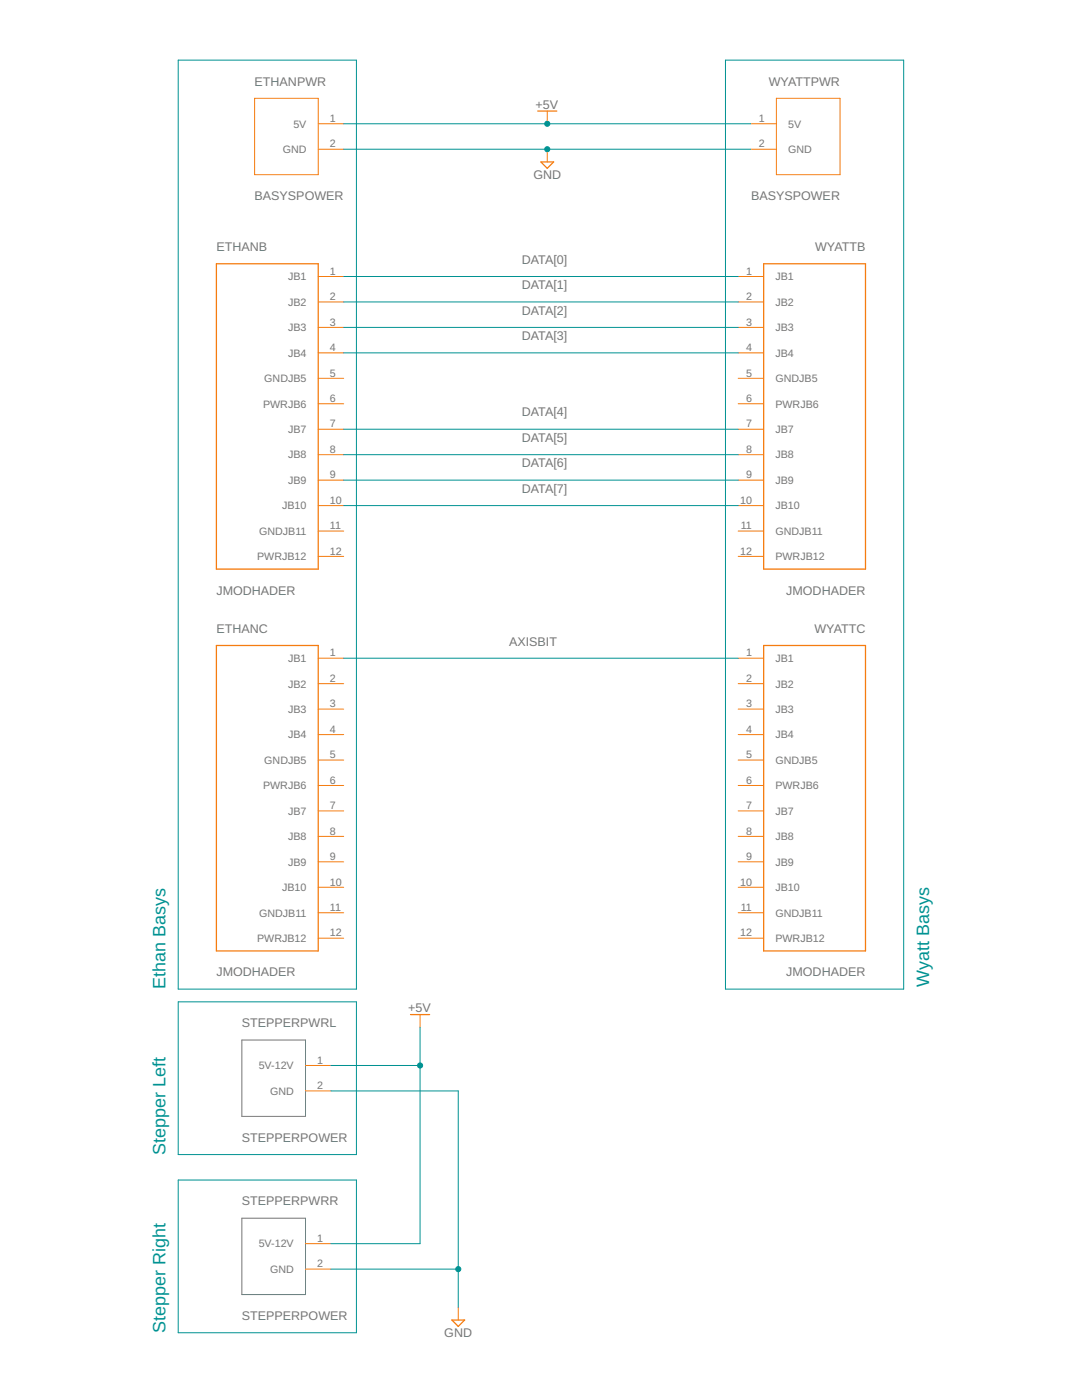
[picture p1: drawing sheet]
<svg xmlns="http://www.w3.org/2000/svg" width="216mm" height="279mm" viewBox="0 0 216 279" stroke-linecap="round" stroke-linejoin="round" font-family="sans-serif">
<path d="M48.3 207.6h12.7v15.2h-12.7zM48.3 243.1h12.7v15.3h-12.7z" fill="none" stroke="#757575" stroke-width=".2"/>
<path d="M107.3 22.2h3.8M107.9 32.3h2.6l-1.3 1.3zM43.2 52.6h20.3v61h-20.3zM152.4 52.6h20.3v61h-20.3zM43.2 128.8h20.3v61h-20.3zM152.4 128.8h20.3v61h-20.3zM81.9 202.5h3.8M90.2 263.4h2.5l-1.3 1.3z" fill="none" stroke="#f57c10" stroke-width=".25"/>
<g fill="none" stroke="#f57c10" stroke-width=".2">
<path d="M50.8 19.6h12.7v15.3h-12.7zM154.9 19.6h12.7v15.3h-12.7zM63.5 29.8h5.1M63.5 24.7h5.1M109.2 22.2v2.5M109.2 29.8v2.5M149.8 29.8h5.1M149.8 24.7h5.1M63.5 55.2h5.1M147.3 55.2h5.1M63.5 60.3h5.1M63.5 65.3h5.1"/>
<path d="M63.5 70.4h5.1M63.5 75.5h5.1M147.3 60.3h5.1M147.3 65.3h5.1M147.3 70.4h5.1M147.3 75.5h5.1M63.5 80.6h5.1M63.5 85.7h5.1M63.5 90.7h5.1M63.5 95.8h5.1M147.3 80.6h5.1M147.3 85.7h5.1"/>
<path d="M147.3 90.7h5.1M147.3 95.8h5.1M63.5 100.9h5.1M63.5 106h5.1M63.5 111h5.1M147.3 100.9h5.1M147.3 106h5.1M147.3 111h5.1M63.5 131.4h5.1M63.5 136.4h5.1M147.3 131.4h5.1M147.3 136.4h5.1"/>
<path d="M63.5 141.5h5.1M63.5 146.6h5.1M63.5 151.7h5.1M63.5 156.8h5.1M147.3 141.5h5.1M147.3 146.6h5.1M147.3 151.7h5.1M147.3 156.8h5.1M63.5 161.8h5.1M63.5 166.9h5.1M63.5 172h5.1M63.5 177.1h5.1"/>
<path d="M147.3 161.8h5.1M147.3 166.9h5.1M147.3 172h5.1M147.3 177.1h5.1M63.5 182.2h5.1M63.5 187.2h5.1M147.3 182.2h5.1M147.3 187.2h5.1M61 217.7h5M61 212.6h5M83.8 202.5v2.5M61 253.3h5"/>
<path d="M61 248.2h5M91.4 260.9v2.5"/>
</g>
<g fill="none" stroke="#009292" stroke-width=".2">
<path d="M35.6 12h35.5v185.4h-35.5zM144.8 12h35.5v185.4h-35.5zM68.6 29.8h81.2M68.6 24.7h81.2M68.6 55.2h78.7M68.6 60.3h78.7M68.6 65.3h78.7M68.6 70.4h78.7M68.6 90.7h78.7M68.6 95.8h78.7M68.6 85.7h78.7M68.6 100.9h78.7"/>
<path d="M68.6 131.4h78.7M35.6 199.9h35.5v30.5h-35.5zM66 217.7h25.4v43.2M66 212.6h17.8M83.8 205v43.2h-17.8M35.6 235.5h35.5v30.5h-35.5zM66 253.3h25.4"/>
</g>
<g fill="#009292" stroke="#009292" stroke-width=".2">
<circle cx="91.4" cy="253.3" r=".51"/>
<circle cx="109.2" cy="29.8" r=".51"/>
<circle cx="83.8" cy="212.6" r=".51"/>
<circle cx="109.2" cy="24.7" r=".51"/>
</g>
<g font-size="3.6" fill="#009292">
<text x="33" y="197.4" transform="rotate(-90 33 197.4)">Ethan Basys</text>
<text x="185.4" y="196.9" transform="rotate(-90 185.4 196.9)">Wyatt Basys</text>
<text x="33" y="230.4" transform="rotate(-90 33 230.4)">Stepper Left</text>
<text x="33" y="266" transform="rotate(-90 33 266)">Stepper Right</text>
</g>
<g font-size="2.5" fill="#757575">
<text x="50.8" y="17.1">ETHANPWR</text>
<text x="153.4" y="17.1">WYATTPWR</text>
<text x="106.8" y="21.7">+5V</text>
<text x="106.4" y="35.7">GND</text>
<text x="50.8" y="39.9">BASYSPOWER</text>
<text x="149.9" y="39.9">BASYSPOWER</text>
<text x="43.2" y="50.1">ETHANB</text>
<text x="104.1" y="52.6">DATA[0]</text>
<text x="162.7" y="50.1">WYATTB</text>
<text x="104.1" y="57.7">DATA[1]</text>
<text x="104.1" y="62.8">DATA[2]</text>
<text x="104.1" y="67.9">DATA[3]</text>
<text x="104.1" y="83.1">DATA[4]</text>
<text x="104.1" y="88.2">DATA[5]</text>
<text x="104.1" y="93.3">DATA[6]</text>
<text x="104.1" y="98.4">DATA[7]</text>
<text x="43.2" y="118.7">JMODHADER</text>
<text x="156.9" y="118.7">JMODHADER</text>
<text x="43.2" y="126.3">ETHANC</text>
<text x="101.6" y="128.8">AXISBIT</text>
<text x="162.5" y="126.3">WYATTC</text>
<text x="43.2" y="194.9">JMODHADER</text>
<text x="156.9" y="194.9">JMODHADER</text>
<text x="81.4" y="202">+5V</text>
<text x="48.3" y="205">STEPPERPWRL</text>
<text x="48.3" y="227.9">STEPPERPOWER</text>
<text x="48.3" y="240.6">STEPPERPWRR</text>
<text x="48.3" y="263.4">STEPPERPOWER</text>
<text x="88.7" y="266.9">GND</text>
</g>
<g font-size="2.1" fill="#757575">
<text x="58.5" y="25.5">5V</text>
<text x="65.8" y="29.4">2</text>
<text x="65.8" y="24.3">1</text>
<text x="151.4" y="29.4">2</text>
<text x="151.4" y="24.3">1</text>
<text x="157.3" y="25.5">5V</text>
<text x="56.4" y="30.5">GND</text>
<text x="157.3" y="30.5">GND</text>
<text x="57.5" y="55.9">JB1</text>
<text x="65.8" y="54.8">1</text>
<text x="65.8" y="59.9">2</text>
<text x="148.9" y="54.8">1</text>
<text x="148.9" y="59.9">2</text>
<text x="154.7" y="55.9">JB1</text>
<text x="57.5" y="61">JB2</text>
<text x="65.8" y="65">3</text>
<text x="148.9" y="65">3</text>
<text x="154.7" y="61">JB2</text>
<text x="57.5" y="66.1">JB3</text>
<text x="57.5" y="71.2">JB4</text>
<text x="65.8" y="70.1">4</text>
<text x="148.9" y="70.1">4</text>
<text x="154.7" y="66.1">JB3</text>
<text x="154.7" y="71.2">JB4</text>
<text x="52.7" y="76.3">GNDJB5</text>
<text x="65.8" y="75.1">5</text>
<text x="148.9" y="75.1">5</text>
<text x="154.7" y="76.3">GNDJB5</text>
<text x="52.5" y="81.3">PWRJB6</text>
<text x="65.8" y="80.2">6</text>
<text x="148.9" y="80.2">6</text>
<text x="154.7" y="81.3">PWRJB6</text>
<text x="57.5" y="86.4">JB7</text>
<text x="65.8" y="85.3">7</text>
<text x="148.9" y="85.3">7</text>
<text x="154.7" y="86.4">JB7</text>
<text x="57.5" y="91.5">JB8</text>
<text x="65.8" y="90.4">8</text>
<text x="65.8" y="95.5">9</text>
<text x="148.9" y="90.4">8</text>
<text x="148.9" y="95.5">9</text>
<text x="154.7" y="91.5">JB8</text>
<text x="56.3" y="101.7">JB10</text>
<text x="57.5" y="96.6">JB9</text>
<text x="65.8" y="100.5">10</text>
<text x="147.7" y="100.5">10</text>
<text x="154.7" y="96.6">JB9</text>
<text x="154.7" y="101.7">JB10</text>
<text x="51.7" y="106.7">GNDJB11</text>
<text x="65.8" y="105.6">11</text>
<text x="147.8" y="105.6">11</text>
<text x="154.7" y="106.7">GNDJB11</text>
<text x="51.3" y="111.8">PWRJB12</text>
<text x="65.8" y="110.7">12</text>
<text x="147.7" y="110.7">12</text>
<text x="154.7" y="111.8">PWRJB12</text>
<text x="65.8" y="131">1</text>
<text x="148.9" y="131">1</text>
<text x="57.5" y="132.1">JB1</text>
<text x="57.5" y="137.2">JB2</text>
<text x="65.8" y="136.1">2</text>
<text x="148.9" y="136.1">2</text>
<text x="154.7" y="132.1">JB1</text>
<text x="154.7" y="137.2">JB2</text>
<text x="57.5" y="142.3">JB3</text>
<text x="65.8" y="141.2">3</text>
<text x="148.9" y="141.2">3</text>
<text x="154.7" y="142.3">JB3</text>
<text x="57.5" y="147.4">JB4</text>
<text x="65.8" y="146.3">4</text>
<text x="148.9" y="146.3">4</text>
<text x="154.7" y="147.4">JB4</text>
<text x="52.7" y="152.4">GNDJB5</text>
<text x="65.8" y="151.3">5</text>
<text x="148.9" y="151.3">5</text>
<text x="154.7" y="152.4">GNDJB5</text>
<text x="52.5" y="157.5">PWRJB6</text>
<text x="65.8" y="156.4">6</text>
<text x="65.8" y="161.5">7</text>
<text x="148.9" y="156.4">6</text>
<text x="148.9" y="161.5">7</text>
<text x="154.7" y="157.5">PWRJB6</text>
<text x="57.5" y="162.6">JB7</text>
<text x="57.5" y="167.7">JB8</text>
<text x="65.8" y="166.6">8</text>
<text x="148.9" y="166.6">8</text>
<text x="154.7" y="162.6">JB7</text>
<text x="154.7" y="167.7">JB8</text>
<text x="57.5" y="172.8">JB9</text>
<text x="65.8" y="171.6">9</text>
<text x="148.9" y="171.6">9</text>
<text x="154.7" y="172.8">JB9</text>
<text x="56.3" y="177.8">JB10</text>
<text x="65.8" y="176.7">10</text>
<text x="147.7" y="176.7">10</text>
<text x="154.7" y="177.8">JB10</text>
<text x="51.7" y="182.9">GNDJB11</text>
<text x="65.8" y="181.8">11</text>
<text x="147.8" y="181.8">11</text>
<text x="154.7" y="182.9">GNDJB11</text>
<text x="51.3" y="188">PWRJB12</text>
<text x="65.8" y="186.9">12</text>
<text x="147.7" y="186.9">12</text>
<text x="154.7" y="188">PWRJB12</text>
<text x="51.6" y="213.4">5V-12V</text>
<text x="63.3" y="212.3">1</text>
<text x="53.9" y="218.5">GND</text>
<text x="63.3" y="217.4">2</text>
<text x="51.6" y="249">5V-12V</text>
<text x="63.3" y="247.8">1</text>
<text x="53.9" y="254">GND</text>
<text x="63.3" y="252.9">2</text>
</g>
</svg>
